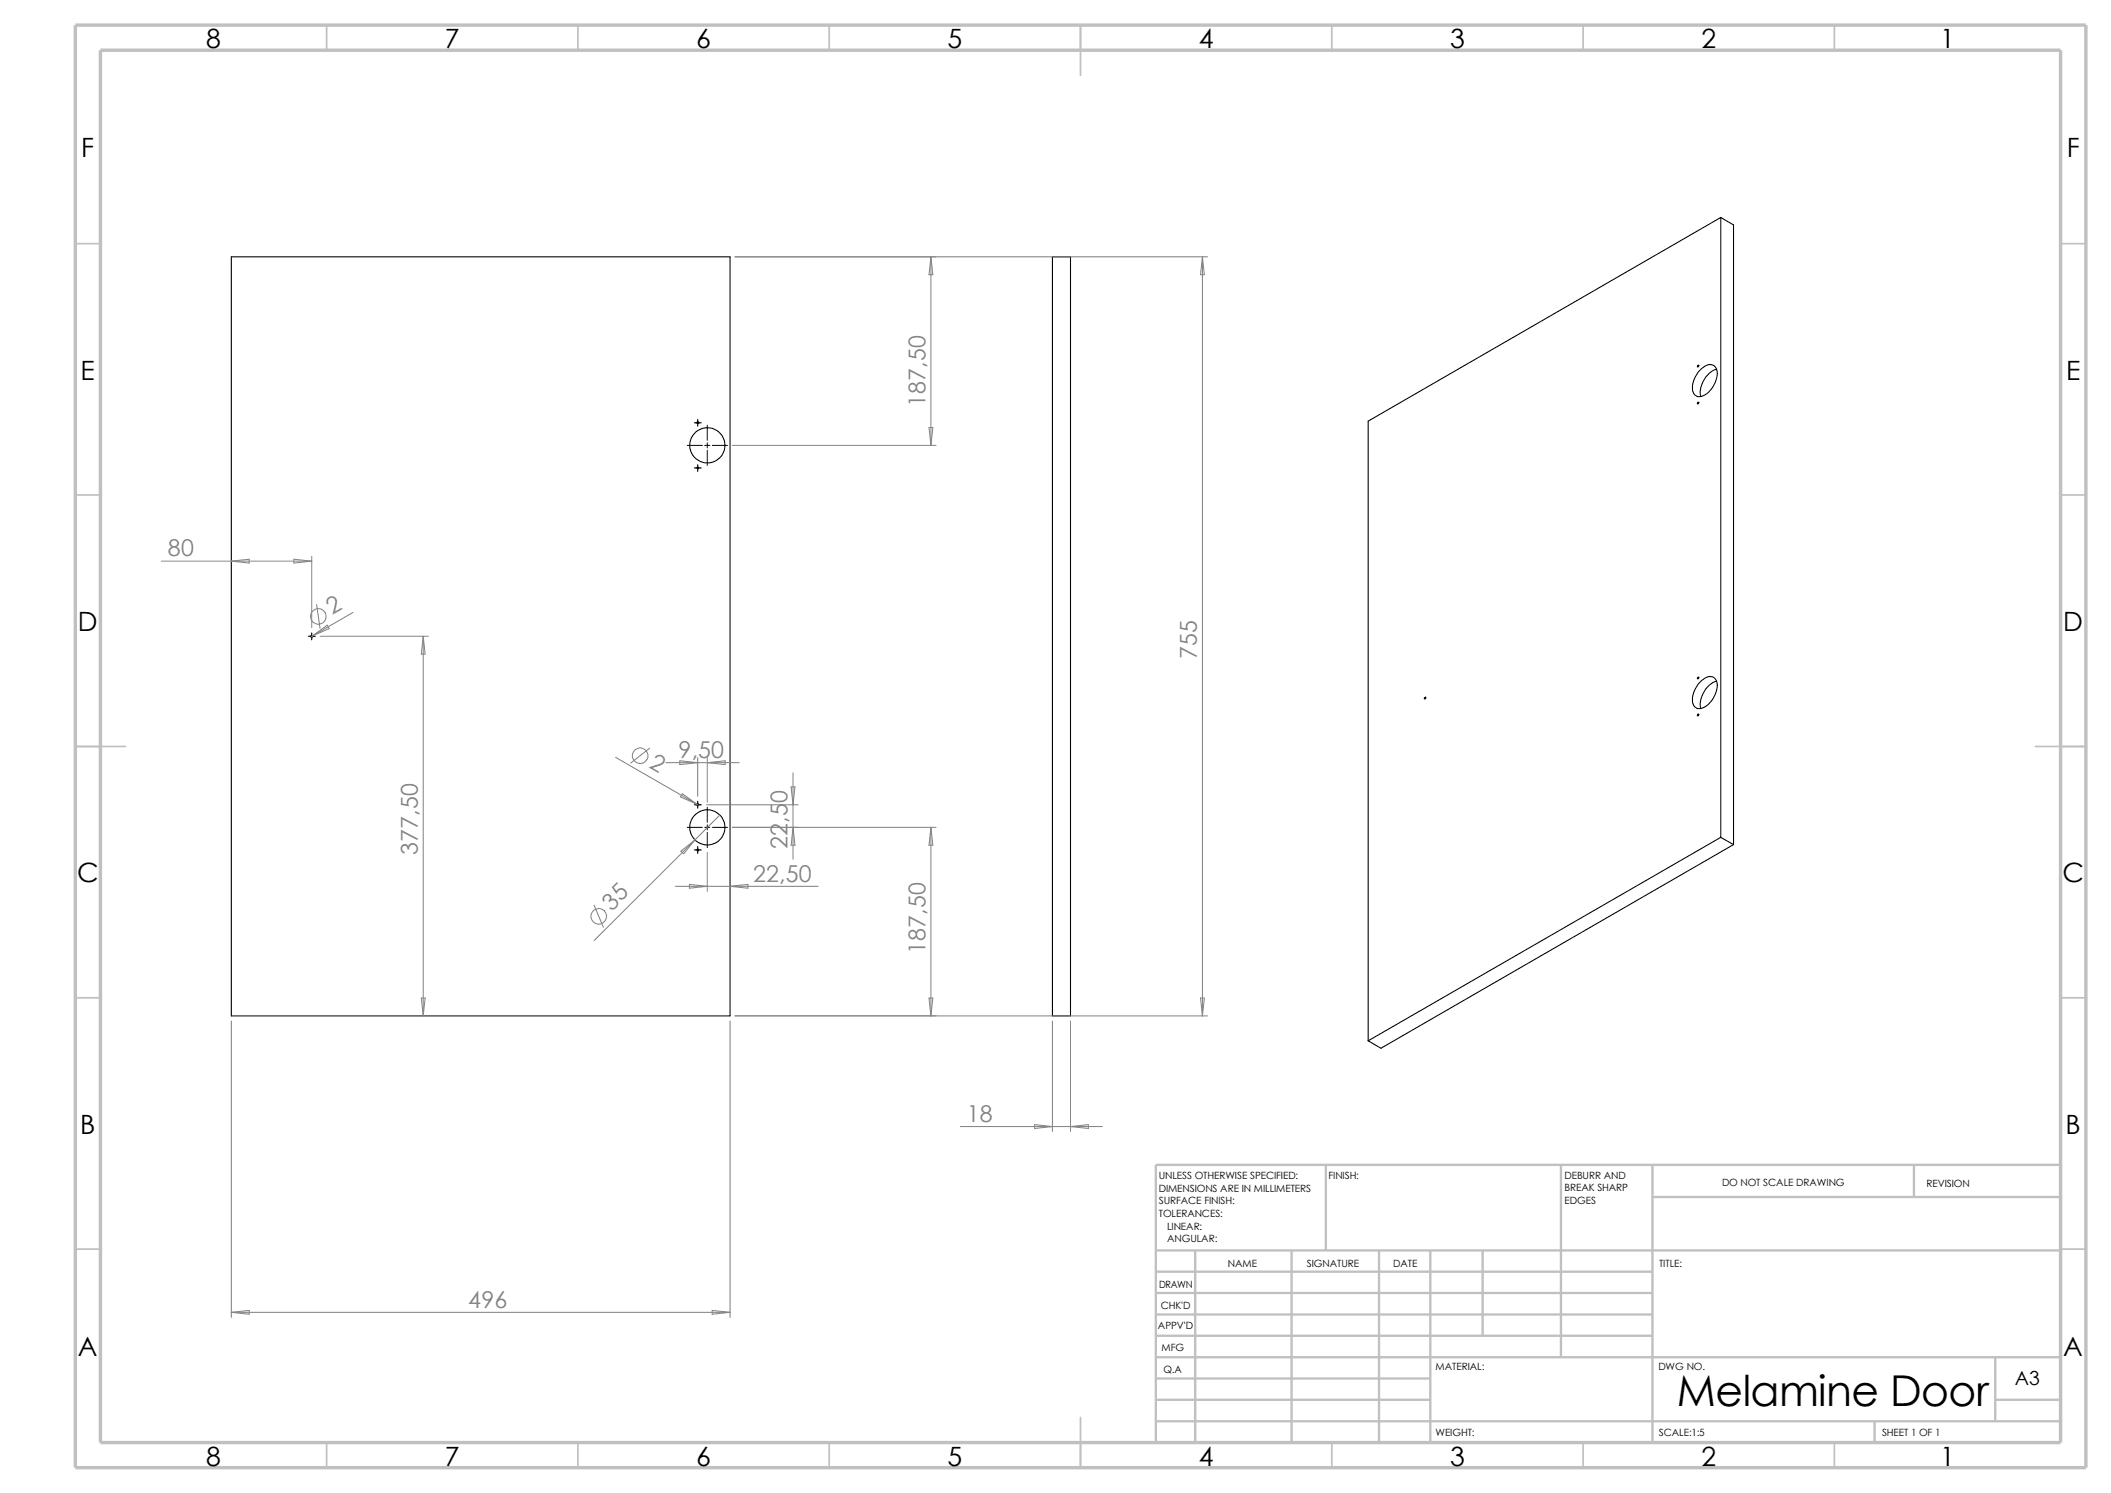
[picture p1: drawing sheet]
<svg xmlns="http://www.w3.org/2000/svg" width="420mm" height="297mm" viewBox="0 0 420 297" stroke-linecap="round" stroke-linejoin="round" font-family="sans-serif">
<g fill="none" stroke="#c0c0c0" stroke-width=".34">
<path d="M65 5v5M115 5v5M165 5v5M215 5v10M265 5v5M315 5v5M365 5v5M15 48.5h5M410 48.5h5M15 98.5h5M410 98.5h5M15 148.5h10"/>
<path d="M405 148.5h10M15 198.5h5M410 198.5h5M15 248.5h5M410 248.5h5M65 287v5M115 287v5M165 287v5M215 282v10M265 287v5M315 287v5M365 287v5"/>
</g>
<g fill="none" stroke="#c0c0c0" stroke-width=".47">
<path d="M263.8 231.7v17.1M310.6 231.7v38.3M328.8 231.7v55.3M328.8 238.1h81.2M380.8 231.7v6.4M410 231.7h-180v55.3M230 248.8h180M230 253h98.8M230 257.2h98.8M237.8 248.8v38.2M257 248.8v38.2M274.4 248.8v38.2"/>
<path d="M284.6 248.8v38.2M295 248.8v16.9M230 261.5h98.8M230 265.7h98.8M230 270h180M230 274.2h54.6M230 278.5h54.6M397 278.5h13M397 270v12.7M230 282.7h180M373 282.7v4.3"/>
</g>
<path d="M15 5h400v287h-400zM20 10h390v277h-390z" fill="none" stroke="#c0c0c0" stroke-width=".68" stroke-linecap="butt"/>
<g fill="none" stroke="#000" stroke-width=".21">
<path d="M46 51.1h99.2v151h-99.2zM209.4 51.1h3.6v151h-3.6zM342.3 43.3v123.3M342.3 43.3l2.6 1.4v123.3M342.3 43.3l-70.1 40.5v123.3M338.5 73.4a1.89 1.89 0 0 1 2.7-.4 3.7 3.7 0 0 1-.4 4 3.2 3.2 0 0 1-3.2 1.8 2.09 2.09 0 0 1-.8-2.5l.5-1.4 .5-.8zM341.5 73.4a5.1 5.1 0 0 0-3.1 5.5M283.4 138.8l.3-.1-.2 .4zM338.5 135.4a1.89 1.89 0 0 1 2.7-.4 3.7 3.7 0 0 1-.4 4 3.2 3.2 0 0 1-3.2 1.9 2.09 2.09 0 0 1-.8-2.6l.5-1.3 .5-.9zM341.5 135.5a5.1 5.1 0 0 0-3.1 5.4M342.3 166.6l2.6 1.4M342.3 166.6l-70.1 40.5"/>
<path d="M344.9 168l-70.2 40.5-2.5-1.4"/>
<circle cx="337.9" cy="72.8" r=".18"/>
<circle cx="138.8" cy="84.1" r=".2"/>
<circle cx="138.8" cy="93.1" r=".19"/>
<circle cx="140.7" cy="88.6" r="3.5"/>
<circle cx="337.9" cy="80.2" r=".18"/>
<circle cx="62" cy="126.6" r=".22"/>
<circle cx="337.9" cy="134.9" r=".18"/>
<circle cx="337.9" cy="142.3" r=".17"/>
<circle cx="138.8" cy="160.1" r=".2"/>
<circle cx="138.8" cy="169.1" r=".2"/>
<circle cx="140.7" cy="164.6" r="3.5"/>
</g>
<g fill="none" stroke="#000" stroke-width=".2">
<path d="M136.7 88.6h3M138.1 84.1h1.4M138.1 93.1h1.4M138.8 83.4v1.4M138.8 92.4v1.4M140.2 88.6h1M140.7 84.6v3M140.7 88.1v1M140.7 89.6v3M141.7 88.6h3M61.3 126.6h1.4M62 125.9v1.4"/>
<path d="M138.8 159.4v1.4M136.7 164.6h3M138.1 160.1h1.4M138.1 169.1h1.4M138.8 168.4v1.4M140.2 164.6h1M140.7 160.6v3M140.7 164.1v1M140.7 165.6v3M141.7 164.6h3"/>
</g>
<g fill="none" stroke="#808080" stroke-width=".2">
<path d="M146.2 51.1h94M185.2 51.1l.4 3.6h-.8zM185.2 51.1v37.5M239.2 51.1l.4 3.6h-.8zM239.2 51.1v151M145.7 88.6h40.5M184.8 85h.8l-.4 3.6zM32.1 111.6h29.9M46 111.6l3.6-.3v.7zM58.5 111.3l3.5 .3-3.5 .4zM62 110.7v14.2M62.2 126.5l-.4 .2"/>
<path d="M62.2 126.5l2.9-2.1 .4 .7zM63 120.3l.7 4.7M63.7 126.6h21.5M70.2 121.8l-8 4.7M84.2 126.6v75.5M84.2 126.6l.4 3.5h-.8zM122.5 150.7l16.1 9.3M129.2 148.8l-3.7 3M132.5 151.7h14.6M135.3 151.3l3.5 .4-3.5 .4zM135.8 157.9l2.8 2.1-3.2-1.5zM138.6 160l.4 .2"/>
<path d="M138.8 150.7v7.7M140.7 150.7v8.9M140.7 151.7l3.6-.4v.8zM157.4 156.5h.8l-.4 3.6zM157.8 153.8v17.1M134.4 176.3h28.4M135.5 169.3l2.8-2.2-2.3 2.7zM137.2 175.9l3.5 .4-3.5 .4zM140.5 160.1h18.3M140.7 169.6v7.7M143.2 162.1l-25 25M145.2 176.3l3.6-.4v.8z"/>
<path d="M145.7 164.6h40.5M157.8 164.6l.4 3.5h-.8zM185.2 164.6l.4 3.5h-.8zM185.2 164.6v37.5M83.8 198.5h.8l-.4 3.6zM118.2 180.1l1.9 4.4M184.8 198.5h.8l-.4 3.6zM238.8 198.5h.8l-.4 3.6zM46 203.1v59M145.2 203.1v59M146.2 202.1h94M209.4 203.1v22"/>
<path d="M213 203.1v22M191.1 224.1h28.2M205.8 223.7l3.6 .4-3.6 .4zM213 224.1l3.5-.4v.8zM46 261.1l3.6-.4v.8zM46 261.1h99.2M141.7 260.7l3.5 .4-3.5 .4z"/>
<circle cx="63.3" cy="122.6" r="1.57"/>
<circle cx="127.4" cy="150.3" r="1.56"/>
<circle cx="119.1" cy="182.3" r="1.57"/>
</g>
<text font-size="8.5" x="333.6" y="279.7">Melamine Door</text>
<g font-size="5.3">
<text x="41" y="9.6">8</text>
<text x="88.5" y="9.6">7</text>
<text x="138.5" y="9.6">6</text>
<text x="188.5" y="9.6">5</text>
<text x="238.5" y="9.6">4</text>
<text x="288.5" y="9.6">3</text>
<text x="338.5" y="9.6">2</text>
<text x="386" y="9.6">1</text>
<text x="16.2" y="31.3">F</text>
<text x="411.2" y="31.3">F</text>
<text x="16" y="75.6">E</text>
<text x="411" y="75.6">E</text>
<text x="15.5" y="125.6">D</text>
<text x="410.5" y="125.6">D</text>
<text x="15.3" y="175.6">C</text>
<text x="410.3" y="175.6">C</text>
<text x="16" y="225.6">B</text>
<text x="411" y="225.6">B</text>
<text x="15.5" y="269.8">A</text>
<text x="410.5" y="269.8">A</text>
<text x="41" y="291.6">8</text>
<text x="88.5" y="291.6">7</text>
<text x="138.5" y="291.6">6</text>
<text x="188.5" y="291.6">5</text>
<text x="238.5" y="291.6">4</text>
<text x="288.5" y="291.6">3</text>
<text x="338.5" y="291.6">2</text>
<text x="386" y="291.6">1</text>
</g>
<g font-size="4.6" fill="#808080">
<text x="184.1" y="80.9" transform="rotate(-90 184.1 80.9)">187,50</text>
<text x="33.4" y="110.7">80</text>
<text x="66.1" y="122.4" transform="rotate(-30 66.1 122.4)">2</text>
<text x="238.1" y="131.2" transform="rotate(-90 238.1 131.2)">755</text>
<text x="128.9" y="152.6" transform="rotate(30 128.9 152.6)">2</text>
<text x="135" y="150.8">9,50</text>
<text x="83.1" y="170.1" transform="rotate(-90 83.1 170.1)">377,50</text>
<text x="156.7" y="168.8" transform="rotate(-90 156.7 168.8)">22,50</text>
<text x="149.8" y="175.4">22,50</text>
<text x="121.8" y="181.4" transform="rotate(-45 121.8 181.4)">35</text>
<text x="184.1" y="189.7" transform="rotate(-90 184.1 189.7)">187,50</text>
<text x="192.3" y="223.2">18</text>
<text x="93.1" y="260.1">496</text>
</g>
<text font-size="3.9" x="400.9" y="275.5">A3</text>
<g font-size="2">
<text x="230.5" y="234.6">UNLESS OTHERWISE SPECIFIED:</text>
<text x="230.5" y="237.1">DIMENSIONS ARE IN MILLIMETERS</text>
<text x="230.5" y="239.6">SURFACE FINISH:</text>
<text x="264.3" y="234.6">FINISH:</text>
<text x="311.3" y="239.5">EDGES</text>
<text x="311.3" y="234.5">DEBURR AND</text>
<text x="311.3" y="237">BREAK SHARP</text>
<text x="342.6" y="236">DO NOT SCALE DRAWING</text>
<text x="383.3" y="236.2">REVISION</text>
<text x="230.5" y="242.1">TOLERANCES:</text>
<text x="232.2" y="244.6">LINEAR:</text>
<text x="232.2" y="247.1">ANGULAR:</text>
<text x="260" y="252">SIGNATURE</text>
<text x="277.2" y="252">DATE</text>
<text x="330.1" y="252">TITLE:</text>
<text x="230.6" y="256.2">DRAWN</text>
<text x="244.3" y="252.1">NAME</text>
<text x="230.9" y="260.4">CHK'D</text>
<text x="230.4" y="264.5">APPV'D</text>
<text x="231.1" y="268.8">MFG</text>
<text x="231.5" y="273.1">Q.A</text>
<text x="285.6" y="272.5">MATERIAL:</text>
<text x="329.9" y="272.5">DWG NO.</text>
<text x="285.6" y="285.6">WEIGHT:</text>
<text x="330" y="285.6">SCALE:1:5</text>
<text x="374.4" y="285.6">SHEET 1 OF 1</text>
</g>
</svg>
